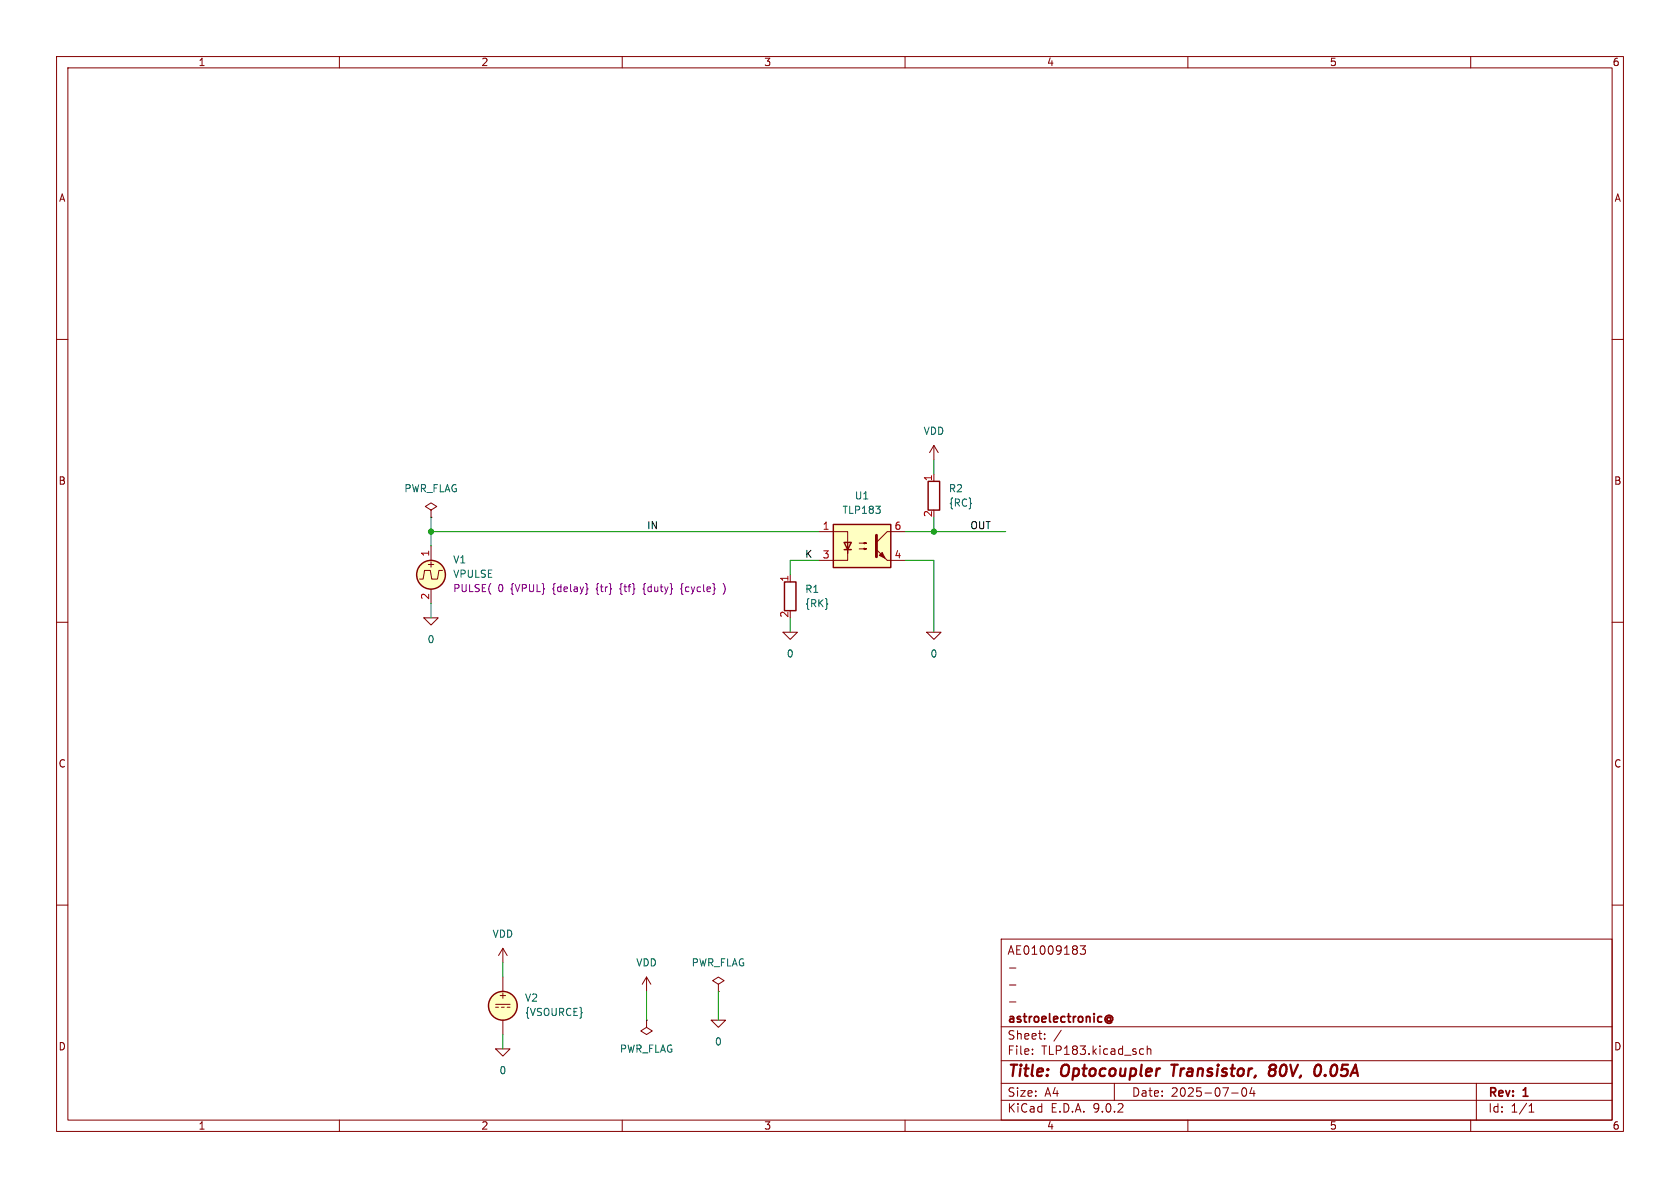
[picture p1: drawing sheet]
(kicad_sch
 (version 20250114)
 (generator "eeschema")
 (generator_version "9.0")
 (paper "A4")
 (title_block
  (title "Optocoupler Transistor, 80V, 0.05A")
  (date "2025-07-04")
  (rev "1")
  (company "astroelectronic@")
  (comment 1 "-")
  (comment 2 "-")
  (comment 3 "-")
  (comment 4 "AE01009183"))
 (lib_symbols
  (symbol "TLP183:0"
   (power)
   (pin_names
    (offset 0)) (exclude_from_sim no) (in_bom yes) (on_board yes)
   (property "Reference" "#GND" (at 0 -2.54 0) (effects (font (size 1.27 1.27)) (hide yes)))
   (property "Value" "0" (at 0 -1.778 0) (effects (font (size 1.27 1.27))))
   (property "Footprint" "" (at 0 0 0) (effects (font (size 1.27 1.27)) (hide yes)))
   (property "Datasheet" "~" (at 0 0 0) (effects (font (size 1.27 1.27)) (hide yes)))
   (property "Description" "0V reference potential for simulation" (at 0 0 0) (effects (font (size 1.27 1.27)) (hide yes)))
   (symbol "0_0_1"
    (polyline (pts (xy -1.27 0) (xy 0 -1.27) (xy 1.27 0) (xy -1.27 0)) (stroke (width 0) (type default)) (fill (type none))))
   (symbol "0_1_1"
    (pin power_in line (at 0 0 0) (length 0) (hide yes) (name "0" (effects (font (size 1.016 1.016)))) (number "1" (effects (font (size 1.016 1.016))))))
   (embedded_fonts no))
  (symbol "TLP183:PWR_FLAG"
   (power)
   (pin_numbers (hide yes))
   (pin_names
    (offset 0) (hide yes)) (exclude_from_sim no) (in_bom yes) (on_board yes)
   (property "Reference" "#FLG" (at 0 1.905 0) (effects (font (size 1.27 1.27)) (hide yes)))
   (property "Value" "PWR_FLAG" (at 0 3.81 0) (effects (font (size 1.27 1.27))))
   (property "Footprint" "" (at 0 0 0) (effects (font (size 1.27 1.27)) (hide yes)))
   (property "Datasheet" "~" (at 0 0 0) (effects (font (size 1.27 1.27)) (hide yes)))
   (property "Description" "Special symbol for telling ERC where power comes from" (at 0 0 0) (effects (font (size 1.27 1.27)) (hide yes)))
   (symbol "PWR_FLAG_0_0"
    (pin power_out line (at 0 0 90) (length 0) (name "pwr" (effects (font (size 1.27 1.27)))) (number "1" (effects (font (size 1.27 1.27))))))
   (symbol "PWR_FLAG_0_1"
    (polyline (pts (xy 0 0) (xy 0 1.27) (xy -1.016 1.905) (xy 0 2.54) (xy 1.016 1.905) (xy 0 1.27)) (stroke (width 0) (type default)) (fill (type none))))
   (embedded_fonts no))
  (symbol "TLP183:R"
   (pin_names
    (offset 0) (hide yes)) (exclude_from_sim no) (in_bom yes) (on_board yes)
   (property "Reference" "R" (at 2.032 0 90) (effects (font (size 1.27 1.27))))
   (property "Value" "R" (at 0 0 90) (effects (font (size 1.27 1.27))))
   (property "Footprint" "" (at -1.778 0 90) (effects (font (size 1.27 1.27)) (hide yes)))
   (property "Datasheet" "~" (at 0 0 0) (effects (font (size 1.27 1.27)) (hide yes)))
   (property "Description" "Resistor" (at 0 0 0) (effects (font (size 1.27 1.27)) (hide yes)))
   (symbol "R_0_1"
    (rectangle (start -1.016 -2.54) (end 1.016 2.54) (stroke (width 0.254) (type default)) (fill (type none))))
   (symbol "R_1_1"
    (pin passive line (at 0 3.81 270) (length 1.27) (name "~" (effects (font (size 1.27 1.27)))) (number "1" (effects (font (size 1.27 1.27)))))
    (pin passive line (at 0 -3.81 90) (length 1.27) (name "~" (effects (font (size 1.27 1.27)))) (number "2" (effects (font (size 1.27 1.27))))))
   (embedded_fonts no))
  (symbol "TLP183:TLP183" (exclude_from_sim no) (in_bom yes) (on_board yes)
   (property "Reference" "U" (at -5.08 5.08 0) (effects (font (size 1.27 1.27)) (justify left)))
   (property "Value" "TLP183" (at 0 5.08 0) (effects (font (size 1.27 1.27)) (justify left)))
   (property "Footprint" "" (at -5.08 -5.08 0) (effects (font (size 1.27 1.27)) (justify left) (hide yes)))
   (property "Datasheet" "~" (at 0 0 0) (effects (font (size 1.27 1.27)) (justify left) (hide yes)))
   (property "Description" "" (at 0 0 0) (effects (font (size 1.27 1.27)) (hide yes)))
   (symbol "TLP183_0_1"
    (rectangle (start -5.08 3.81) (end 5.08 -3.81) (stroke (width 0.254) (type default)) (fill (type background)))
    (polyline (pts (xy -5.08 2.54) (xy -2.54 2.54) (xy -2.54 -1.27) (xy -2.54 0.635)) (stroke (width 0) (type default)) (fill (type none)))
    (polyline (pts (xy -3.175 -0.635) (xy -1.905 -0.635)) (stroke (width 0.254) (type default)) (fill (type none)))
    (polyline (pts (xy -2.54 -0.635) (xy -2.54 -2.54) (xy -5.08 -2.54)) (stroke (width 0) (type default)) (fill (type none)))
    (polyline (pts (xy -2.54 -0.635) (xy -3.175 0.635) (xy -1.905 0.635) (xy -2.54 -0.635)) (stroke (width 0.254) (type default)) (fill (type none)))
    (polyline (pts (xy -0.508 0.508) (xy 0.762 0.508) (xy 0.381 0.381) (xy 0.381 0.635) (xy 0.762 0.508)) (stroke (width 0) (type default)) (fill (type none)))
    (polyline (pts (xy -0.508 -0.508) (xy 0.762 -0.508) (xy 0.381 -0.635) (xy 0.381 -0.381) (xy 0.762 -0.508)) (stroke (width 0) (type default)) (fill (type none)))
    (polyline (pts (xy 2.54 1.905) (xy 2.54 -1.905) (xy 2.54 -1.905)) (stroke (width 0.508) (type default)) (fill (type none)))
    (polyline (pts (xy 2.54 0.635) (xy 4.445 2.54)) (stroke (width 0) (type default)) (fill (type none)))
    (polyline (pts (xy 3.048 -1.651) (xy 3.556 -1.143) (xy 4.064 -2.159) (xy 3.048 -1.651) (xy 3.048 -1.651)) (stroke (width 0) (type default)) (fill (type outline)))
    (polyline (pts (xy 4.445 2.54) (xy 5.08 2.54)) (stroke (width 0) (type default)) (fill (type none)))
    (polyline (pts (xy 4.445 -2.54) (xy 2.54 -0.635)) (stroke (width 0) (type default)) (fill (type outline)))
    (polyline (pts (xy 4.445 -2.54) (xy 5.08 -2.54)) (stroke (width 0) (type default)) (fill (type none))))
   (symbol "TLP183_1_1"
    (pin passive line (at -7.62 2.54 0) (length 2.54) (name "~" (effects (font (size 1.27 1.27)))) (number "1" (effects (font (size 1.27 1.27)))))
    (pin passive line (at -7.62 -2.54 0) (length 2.54) (name "~" (effects (font (size 1.27 1.27)))) (number "3" (effects (font (size 1.27 1.27)))))
    (pin passive line (at 7.62 2.54 180) (length 2.54) (name "~" (effects (font (size 1.27 1.27)))) (number "6" (effects (font (size 1.27 1.27)))))
    (pin passive line (at 7.62 -2.54 180) (length 2.54) (name "~" (effects (font (size 1.27 1.27)))) (number "4" (effects (font (size 1.27 1.27))))))
   (embedded_fonts no))
  (symbol "TLP183:VDC"
   (pin_numbers (hide yes))
   (pin_names
    (offset 0.0254)) (exclude_from_sim no) (in_bom yes) (on_board yes)
   (property "Reference" "V" (at 2.54 2.54 0) (effects (font (size 1.27 1.27)) (justify left)))
   (property "Value" "1" (at 2.54 0 0) (effects (font (size 1.27 1.27)) (justify left)))
   (property "Footprint" "" (at 0 0 0) (effects (font (size 1.27 1.27)) (hide yes)))
   (property "Datasheet" "~" (at 0 0 0) (effects (font (size 1.27 1.27)) (hide yes)))
   (property "Description" "Voltage source, DC" (at 0 0 0) (effects (font (size 1.27 1.27)) (hide yes)))
   (property "Sim.Pins" "1=+ 2=-" (at 0 0 0) (effects (font (size 1.27 1.27)) (hide yes)))
   (property "Sim.Type" "DC" (at 0 0 0) (effects (font (size 1.27 1.27)) (hide yes)))
   (property "Sim.Device" "V" (at 0 0 0) (effects (font (size 1.27 1.27)) (justify left) (hide yes)))
   (property "Spice_Netlist_Enabled" "Y" (at 0 0 0) (effects (font (size 1.27 1.27)) (justify left) (hide yes)))
   (symbol "VDC_0_0"
    (polyline (pts (xy -1.27 0.254) (xy 1.27 0.254)) (stroke (width 0) (type default)) (fill (type none)))
    (polyline (pts (xy -0.762 -0.254) (xy -1.27 -0.254)) (stroke (width 0) (type default)) (fill (type none)))
    (polyline (pts (xy 0.254 -0.254) (xy -0.254 -0.254)) (stroke (width 0) (type default)) (fill (type none)))
    (polyline (pts (xy 1.27 -0.254) (xy 0.762 -0.254)) (stroke (width 0) (type default)) (fill (type none)))
    (text "+" (at 0 1.905 0) (effects (font (size 1.27 1.27)))))
   (symbol "VDC_0_1"
    (circle (center 0 0) (radius 2.54) (stroke (width 0.254) (type default)) (fill (type background))))
   (symbol "VDC_1_1"
    (pin passive line (at 0 5.08 270) (length 2.54) (name "~" (effects (font (size 1.27 1.27)))) (number "1" (effects (font (size 1.27 1.27)))))
    (pin passive line (at 0 -5.08 90) (length 2.54) (name "~" (effects (font (size 1.27 1.27)))) (number "2" (effects (font (size 1.27 1.27))))))
   (embedded_fonts no))
  (symbol "TLP183:VDD"
   (power)
   (pin_names
    (offset 0)) (exclude_from_sim no) (in_bom yes) (on_board yes)
   (property "Reference" "#PWR" (at 0 -3.81 0) (effects (font (size 1.27 1.27)) (hide yes)))
   (property "Value" "VDD" (at 0 3.81 0) (effects (font (size 1.27 1.27))))
   (property "Footprint" "" (at 0 0 0) (effects (font (size 1.27 1.27)) (hide yes)))
   (property "Datasheet" "" (at 0 0 0) (effects (font (size 1.27 1.27)) (hide yes)))
   (property "Description" "Power symbol creates a global label with name \"VDD\"" (at 0 0 0) (effects (font (size 1.27 1.27)) (hide yes)))
   (symbol "VDD_0_1"
    (polyline (pts (xy -0.762 1.27) (xy 0 2.54)) (stroke (width 0) (type default)) (fill (type none)))
    (polyline (pts (xy 0 2.54) (xy 0.762 1.27)) (stroke (width 0) (type default)) (fill (type none)))
    (polyline (pts (xy 0 0) (xy 0 2.54)) (stroke (width 0) (type default)) (fill (type none))))
   (symbol "VDD_1_1"
    (pin power_in line (at 0 0 90) (length 0) (hide yes) (name "VDD" (effects (font (size 1.27 1.27)))) (number "1" (effects (font (size 1.27 1.27))))))
   (embedded_fonts no))
  (symbol "TLP183:VPULSE"
   (pin_names
    (offset 0.0254) (hide yes)) (exclude_from_sim no) (in_bom yes) (on_board yes)
   (property "Reference" "V" (at 2.54 2.54 0) (effects (font (size 1.27 1.27)) (justify left)))
   (property "Value" "VPULSE" (at 2.54 0 0) (effects (font (size 1.27 1.27)) (justify left)))
   (property "Footprint" "" (at 0 0 0) (effects (font (size 1.27 1.27)) (hide yes)))
   (property "Datasheet" "~" (at 0 0 0) (effects (font (size 1.27 1.27)) (hide yes)))
   (property "Description" "Voltage source, pulse" (at 0 0 0) (effects (font (size 1.27 1.27)) (hide yes)))
   (property "Sim.Pins" "1=+ 2=-" (at 0 0 0) (effects (font (size 1.27 1.27)) (hide yes)))
   (property "Sim.Type" "PULSE" (at 0 0 0) (effects (font (size 1.27 1.27)) (hide yes)))
   (property "Sim.Device" "V" (at 0 0 0) (effects (font (size 1.27 1.27)) (justify left) (hide yes)))
   (property "Sim.Params" "y1=0 y2=1 td=2n tr=2n tf=2n tw=50n per=100n" (at 2.54 -2.54 0) (effects (font (size 1.27 1.27)) (justify left)))
   (property "Spice_Netlist_Enabled" "Y" (at 0 0 0) (effects (font (size 1.27 1.27)) (justify left) (hide yes)))
   (symbol "VPULSE_0_0"
    (polyline (pts (xy -2.032 -0.762) (xy -1.397 -0.762) (xy -1.143 0.762) (xy -0.127 0.762) (xy 0.127 -0.762) (xy 1.143 -0.762) (xy 1.397 0.762) (xy 2.032 0.762)) (stroke (width 0) (type default)) (fill (type none)))
    (text "+" (at 0 1.905 0) (effects (font (size 1.27 1.27)))))
   (symbol "VPULSE_0_1"
    (circle (center 0 0) (radius 2.54) (stroke (width 0.254) (type default)) (fill (type background))))
   (symbol "VPULSE_1_1"
    (pin passive line (at 0 5.08 270) (length 2.54) (name "~" (effects (font (size 1.27 1.27)))) (number "1" (effects (font (size 1.27 1.27)))))
    (pin passive line (at 0 -5.08 90) (length 2.54) (name "~" (effects (font (size 1.27 1.27)))) (number "2" (effects (font (size 1.27 1.27))))))
   (embedded_fonts no)))
 (junction
  (at 76.2 93.98)
  (diameter 0)
  (color 0 0 0 0))
 (junction
  (at 165.1 93.98)
  (diameter 0)
  (color 0 0 0 0))
 (wire
  (pts (xy 165.1 93.98) (xy 177.8 93.98))
  (stroke (width 0) (type default)))
 (wire
  (pts (xy 88.9 170.18) (xy 88.9 172.72))
  (stroke (width 0) (type default)))
 (wire
  (pts (xy 165.1 81.28) (xy 165.1 83.82))
  (stroke (width 0) (type default)))
 (wire
  (pts (xy 144.78 99.06) (xy 139.7 99.06))
  (stroke (width 0) (type default)))
 (wire
  (pts (xy 114.3 175.26) (xy 114.3 180.34))
  (stroke (width 0) (type default)))
 (wire
  (pts (xy 127 175.26) (xy 127 180.34))
  (stroke (width 0) (type default)))
 (wire
  (pts (xy 76.2 106.68) (xy 76.2 109.22))
  (stroke (width 0) (type default)))
 (wire
  (pts (xy 76.2 93.98) (xy 144.78 93.98))
  (stroke (width 0) (type default)))
 (wire
  (pts (xy 76.2 91.44) (xy 76.2 93.98))
  (stroke (width 0) (type default)))
 (wire
  (pts (xy 165.1 99.06) (xy 165.1 111.76))
  (stroke (width 0) (type default)))
 (wire
  (pts (xy 165.1 91.44) (xy 165.1 93.98))
  (stroke (width 0) (type default)))
 (wire
  (pts (xy 139.7 109.22) (xy 139.7 111.76))
  (stroke (width 0) (type default)))
 (wire
  (pts (xy 160.02 93.98) (xy 165.1 93.98))
  (stroke (width 0) (type default)))
 (wire
  (pts (xy 88.9 182.88) (xy 88.9 185.42))
  (stroke (width 0) (type default)))
 (wire
  (pts (xy 76.2 93.98) (xy 76.2 96.52))
  (stroke (width 0) (type default)))
 (wire
  (pts (xy 160.02 99.06) (xy 165.1 99.06))
  (stroke (width 0) (type default)))
 (wire
  (pts (xy 139.7 99.06) (xy 139.7 101.6))
  (stroke (width 0) (type default)))
 (label "K"
  (at 142.24 99.06 0)
  (effects (font (size 1.27 1.27)) (justify left bottom)))
 (label "OUT"
  (at 171.45 93.98 0)
  (effects (font (size 1.27 1.27)) (justify left bottom)))
 (label "IN"
  (at 114.3 93.98 0)
  (effects (font (size 1.27 1.27)) (justify left bottom)))
 (symbol
  (lib_id "TLP183:R")
  (at 165.1 87.63 0)
  (unit 1)
  (exclude_from_sim no)
  (in_bom yes)
  (on_board yes)
  (dnp no)
  (fields_autoplaced yes)
  (property "Reference" "R2" (at 167.64 86.3599 0) (effects (font (size 1.27 1.27)) (justify left)))
  (property "Value" "{RC}" (at 167.64 88.8999 0) (effects (font (size 1.27 1.27)) (justify left)))
  (property "Footprint" "" (at 163.322 87.63 90) (effects (font (size 1.27 1.27)) (hide yes)))
  (property "Datasheet" "~" (at 165.1 87.63 0) (effects (font (size 1.27 1.27)) (hide yes)))
  (property "Description" "Resistor" (at 165.1 87.63 0) (effects (font (size 1.27 1.27)) (hide yes)))
  (pin "2")
  (pin "1"))
 (symbol
  (lib_id "TLP183:PWR_FLAG")
  (at 127 175.26 0)
  (unit 1)
  (exclude_from_sim no)
  (in_bom yes)
  (on_board yes)
  (dnp no)
  (fields_autoplaced yes)
  (property "Reference" "#FLG02" (at 127 173.355 0) (effects (font (size 1.27 1.27)) (hide yes)))
  (property "Value" "PWR_FLAG" (at 127 170.18 0) (effects (font (size 1.27 1.27))))
  (property "Footprint" "" (at 127 175.26 0) (effects (font (size 1.27 1.27)) (hide yes)))
  (property "Datasheet" "~" (at 127 175.26 0) (effects (font (size 1.27 1.27)) (hide yes)))
  (property "Description" "Special symbol for telling ERC where power comes from" (at 127 175.26 0) (effects (font (size 1.27 1.27)) (hide yes)))
  (pin "1"))
 (symbol
  (lib_id "TLP183:VDD")
  (at 88.9 170.18 0)
  (unit 1)
  (exclude_from_sim no)
  (in_bom yes)
  (on_board yes)
  (dnp no)
  (fields_autoplaced yes)
  (property "Reference" "#PWR02" (at 88.9 173.99 0) (effects (font (size 1.27 1.27)) (hide yes)))
  (property "Value" "VDD" (at 88.9 165.1 0) (effects (font (size 1.27 1.27))))
  (property "Footprint" "" (at 88.9 170.18 0) (effects (font (size 1.27 1.27)) (hide yes)))
  (property "Datasheet" "" (at 88.9 170.18 0) (effects (font (size 1.27 1.27)) (hide yes)))
  (property "Description" "Power symbol creates a global label with name \"VDD\"" (at 88.9 170.18 0) (effects (font (size 1.27 1.27)) (hide yes)))
  (pin "1"))
 (symbol
  (lib_id "TLP183:VDD")
  (at 165.1 81.28 0)
  (unit 1)
  (exclude_from_sim no)
  (in_bom yes)
  (on_board yes)
  (dnp no)
  (fields_autoplaced yes)
  (property "Reference" "#PWR01" (at 165.1 85.09 0) (effects (font (size 1.27 1.27)) (hide yes)))
  (property "Value" "VDD" (at 165.1 76.2 0) (effects (font (size 1.27 1.27))))
  (property "Footprint" "" (at 165.1 81.28 0) (effects (font (size 1.27 1.27)) (hide yes)))
  (property "Datasheet" "" (at 165.1 81.28 0) (effects (font (size 1.27 1.27)) (hide yes)))
  (property "Description" "Power symbol creates a global label with name \"VDD\"" (at 165.1 81.28 0) (effects (font (size 1.27 1.27)) (hide yes)))
  (pin "1"))
 (symbol
  (lib_id "TLP183:0")
  (at 127 180.34 0)
  (unit 1)
  (exclude_from_sim no)
  (in_bom yes)
  (on_board yes)
  (dnp no)
  (fields_autoplaced yes)
  (property "Reference" "#GND05" (at 127 182.88 0) (effects (font (size 1.27 1.27)) (hide yes)))
  (property "Value" "0" (at 127 184.15 0) (effects (font (size 1.27 1.27))))
  (property "Footprint" "" (at 127 180.34 0) (effects (font (size 1.27 1.27)) (hide yes)))
  (property "Datasheet" "~" (at 127 180.34 0) (effects (font (size 1.27 1.27)) (hide yes)))
  (property "Description" "0V reference potential for simulation" (at 127 180.34 0) (effects (font (size 1.27 1.27)) (hide yes)))
  (pin "1"))
 (symbol
  (lib_id "TLP183:0")
  (at 88.9 185.42 0)
  (unit 1)
  (exclude_from_sim no)
  (in_bom yes)
  (on_board yes)
  (dnp no)
  (fields_autoplaced yes)
  (property "Reference" "#GND04" (at 88.9 187.96 0) (effects (font (size 1.27 1.27)) (hide yes)))
  (property "Value" "0" (at 88.9 189.23 0) (effects (font (size 1.27 1.27))))
  (property "Footprint" "" (at 88.9 185.42 0) (effects (font (size 1.27 1.27)) (hide yes)))
  (property "Datasheet" "~" (at 88.9 185.42 0) (effects (font (size 1.27 1.27)) (hide yes)))
  (property "Description" "0V reference potential for simulation" (at 88.9 185.42 0) (effects (font (size 1.27 1.27)) (hide yes)))
  (pin "1"))
 (symbol
  (lib_id "TLP183:0")
  (at 139.7 111.76 0)
  (unit 1)
  (exclude_from_sim no)
  (in_bom yes)
  (on_board yes)
  (dnp no)
  (fields_autoplaced yes)
  (property "Reference" "#GND02" (at 139.7 114.3 0) (effects (font (size 1.27 1.27)) (hide yes)))
  (property "Value" "0" (at 139.7 115.57 0) (effects (font (size 1.27 1.27))))
  (property "Footprint" "" (at 139.7 111.76 0) (effects (font (size 1.27 1.27)) (hide yes)))
  (property "Datasheet" "~" (at 139.7 111.76 0) (effects (font (size 1.27 1.27)) (hide yes)))
  (property "Description" "0V reference potential for simulation" (at 139.7 111.76 0) (effects (font (size 1.27 1.27)) (hide yes)))
  (pin "1"))
 (symbol
  (lib_id "TLP183:R")
  (at 139.7 105.41 0)
  (unit 1)
  (exclude_from_sim no)
  (in_bom yes)
  (on_board yes)
  (dnp no)
  (fields_autoplaced yes)
  (property "Reference" "R1" (at 142.24 104.1399 0) (effects (font (size 1.27 1.27)) (justify left)))
  (property "Value" "{RK}" (at 142.24 106.6799 0) (effects (font (size 1.27 1.27)) (justify left)))
  (property "Footprint" "" (at 137.922 105.41 90) (effects (font (size 1.27 1.27)) (hide yes)))
  (property "Datasheet" "~" (at 139.7 105.41 0) (effects (font (size 1.27 1.27)) (hide yes)))
  (property "Description" "Resistor" (at 139.7 105.41 0) (effects (font (size 1.27 1.27)) (hide yes)))
  (pin "2")
  (pin "1"))
 (symbol
  (lib_id "TLP183:PWR_FLAG")
  (at 114.3 180.34 180)
  (unit 1)
  (exclude_from_sim no)
  (in_bom yes)
  (on_board yes)
  (dnp no)
  (fields_autoplaced yes)
  (property "Reference" "#FLG03" (at 114.3 182.245 0) (effects (font (size 1.27 1.27)) (hide yes)))
  (property "Value" "PWR_FLAG" (at 114.3 185.42 0) (effects (font (size 1.27 1.27))))
  (property "Footprint" "" (at 114.3 180.34 0) (effects (font (size 1.27 1.27)) (hide yes)))
  (property "Datasheet" "~" (at 114.3 180.34 0) (effects (font (size 1.27 1.27)) (hide yes)))
  (property "Description" "Special symbol for telling ERC where power comes from" (at 114.3 180.34 0) (effects (font (size 1.27 1.27)) (hide yes)))
  (pin "1"))
 (symbol
  (lib_id "TLP183:VPULSE")
  (at 76.2 101.6 0)
  (unit 1)
  (exclude_from_sim no)
  (in_bom yes)
  (on_board yes)
  (dnp no)
  (fields_autoplaced yes)
  (property "Reference" "V1" (at 80.01 98.9301 0) (effects (font (size 1.27 1.27)) (justify left)))
  (property "Value" "VPULSE" (at 80.01 101.4701 0) (effects (font (size 1.27 1.27)) (justify left)))
  (property "Footprint" "" (at 76.2 101.6 0) (effects (font (size 1.27 1.27)) (hide yes)))
  (property "Datasheet" "~" (at 76.2 101.6 0) (effects (font (size 1.27 1.27)) (hide yes)))
  (property "Description" "Voltage source, pulse" (at 76.2 101.6 0) (effects (font (size 1.27 1.27)) (hide yes)))
  (property "Sim.Pins" "1=+ 2=-" (at 76.2 101.6 0) (effects (font (size 1.27 1.27)) (hide yes)))
  (property "Sim.Type" "PULSE" (at 76.2 101.6 0) (effects (font (size 1.27 1.27)) (hide yes)))
  (property "Sim.Device" "V" (at 76.2 101.6 0) (effects (font (size 1.27 1.27)) (justify left) (hide yes)))
  (property "Sim.Params" "PULSE( 0 {VPUL} {delay} {tr} {tf} {duty} {cycle} )" (at 80.01 104.0101 0) (effects (font (size 1.27 1.27)) (justify left)))
  (property "Spice_Netlist_Enabled" "Y" (at 76.2 101.6 0) (effects (font (size 1.27 1.27)) (justify left) (hide yes)))
  (pin "1")
  (pin "2"))
 (symbol
  (lib_id "TLP183:0")
  (at 76.2 109.22 0)
  (unit 1)
  (exclude_from_sim no)
  (in_bom yes)
  (on_board yes)
  (dnp no)
  (fields_autoplaced yes)
  (property "Reference" "#GND01" (at 76.2 111.76 0) (effects (font (size 1.27 1.27)) (hide yes)))
  (property "Value" "0" (at 76.2 113.03 0) (effects (font (size 1.27 1.27))))
  (property "Footprint" "" (at 76.2 109.22 0) (effects (font (size 1.27 1.27)) (hide yes)))
  (property "Datasheet" "~" (at 76.2 109.22 0) (effects (font (size 1.27 1.27)) (hide yes)))
  (property "Description" "0V reference potential for simulation" (at 76.2 109.22 0) (effects (font (size 1.27 1.27)) (hide yes)))
  (pin "1"))
 (symbol
  (lib_id "TLP183:0")
  (at 165.1 111.76 0)
  (unit 1)
  (exclude_from_sim no)
  (in_bom yes)
  (on_board yes)
  (dnp no)
  (fields_autoplaced yes)
  (property "Reference" "#GND03" (at 165.1 114.3 0) (effects (font (size 1.27 1.27)) (hide yes)))
  (property "Value" "0" (at 165.1 115.57 0) (effects (font (size 1.27 1.27))))
  (property "Footprint" "" (at 165.1 111.76 0) (effects (font (size 1.27 1.27)) (hide yes)))
  (property "Datasheet" "~" (at 165.1 111.76 0) (effects (font (size 1.27 1.27)) (hide yes)))
  (property "Description" "0V reference potential for simulation" (at 165.1 111.76 0) (effects (font (size 1.27 1.27)) (hide yes)))
  (pin "1"))
 (symbol
  (lib_id "TLP183:VDD")
  (at 114.3 175.26 0)
  (unit 1)
  (exclude_from_sim no)
  (in_bom yes)
  (on_board yes)
  (dnp no)
  (fields_autoplaced yes)
  (property "Reference" "#PWR03" (at 114.3 179.07 0) (effects (font (size 1.27 1.27)) (hide yes)))
  (property "Value" "VDD" (at 114.3 170.18 0) (effects (font (size 1.27 1.27))))
  (property "Footprint" "" (at 114.3 175.26 0) (effects (font (size 1.27 1.27)) (hide yes)))
  (property "Datasheet" "" (at 114.3 175.26 0) (effects (font (size 1.27 1.27)) (hide yes)))
  (property "Description" "Power symbol creates a global label with name \"VDD\"" (at 114.3 175.26 0) (effects (font (size 1.27 1.27)) (hide yes)))
  (pin "1"))
 (symbol
  (lib_id "TLP183:TLP183")
  (at 152.4 96.52 0)
  (unit 1)
  (exclude_from_sim no)
  (in_bom yes)
  (on_board yes)
  (dnp no)
  (fields_autoplaced yes)
  (property "Reference" "U1" (at 152.4 87.63 0) (effects (font (size 1.27 1.27))))
  (property "Value" "TLP183" (at 152.4 90.17 0) (effects (font (size 1.27 1.27))))
  (property "Footprint" "" (at 147.32 101.6 0) (effects (font (size 1.27 1.27)) (justify left) (hide yes)))
  (property "Datasheet" "~" (at 152.4 96.52 0) (effects (font (size 1.27 1.27)) (justify left) (hide yes)))
  (property "Description" "" (at 152.4 96.52 0) (effects (font (size 1.27 1.27)) (hide yes)))
  (property "Sim.Library" "TLP183.mod" (at 152.4 96.52 0) (effects (font (size 1.27 1.27)) (hide yes)))
  (pin "4")
  (pin "3")
  (pin "1")
  (pin "6"))
 (symbol
  (lib_id "TLP183:PWR_FLAG")
  (at 76.2 91.44 0)
  (unit 1)
  (exclude_from_sim no)
  (in_bom yes)
  (on_board yes)
  (dnp no)
  (fields_autoplaced yes)
  (property "Reference" "#FLG01" (at 76.2 89.535 0) (effects (font (size 1.27 1.27)) (hide yes)))
  (property "Value" "PWR_FLAG" (at 76.2 86.36 0) (effects (font (size 1.27 1.27))))
  (property "Footprint" "" (at 76.2 91.44 0) (effects (font (size 1.27 1.27)) (hide yes)))
  (property "Datasheet" "~" (at 76.2 91.44 0) (effects (font (size 1.27 1.27)) (hide yes)))
  (property "Description" "Special symbol for telling ERC where power comes from" (at 76.2 91.44 0) (effects (font (size 1.27 1.27)) (hide yes)))
  (pin "1"))
 (symbol
  (lib_id "TLP183:VDC")
  (at 88.9 177.8 0)
  (unit 1)
  (exclude_from_sim no)
  (in_bom yes)
  (on_board yes)
  (dnp no)
  (fields_autoplaced yes)
  (property "Reference" "V2" (at 92.71 176.4001 0) (effects (font (size 1.27 1.27)) (justify left)))
  (property "Value" "{VSOURCE}" (at 92.71 178.9401 0) (effects (font (size 1.27 1.27)) (justify left)))
  (property "Footprint" "" (at 88.9 177.8 0) (effects (font (size 1.27 1.27)) (hide yes)))
  (property "Datasheet" "~" (at 88.9 177.8 0) (effects (font (size 1.27 1.27)) (hide yes)))
  (property "Description" "Voltage source, DC" (at 88.9 177.8 0) (effects (font (size 1.27 1.27)) (hide yes)))
  (property "Sim.Pins" "1=+ 2=-" (at 88.9 177.8 0) (effects (font (size 1.27 1.27)) (hide yes)))
  (property "Sim.Type" "DC" (at 88.9 177.8 0) (effects (font (size 1.27 1.27)) (hide yes)))
  (property "Sim.Device" "V" (at 88.9 177.8 0) (effects (font (size 1.27 1.27)) (justify left) (hide yes)))
  (property "Spice_Netlist_Enabled" "Y" (at 88.9 177.8 0) (effects (font (size 1.27 1.27)) (justify left) (hide yes)))
  (pin "1")
  (pin "2"))
 (sheet_instances
  (path ""
   (page "1")))
 (embedded_fonts no))
